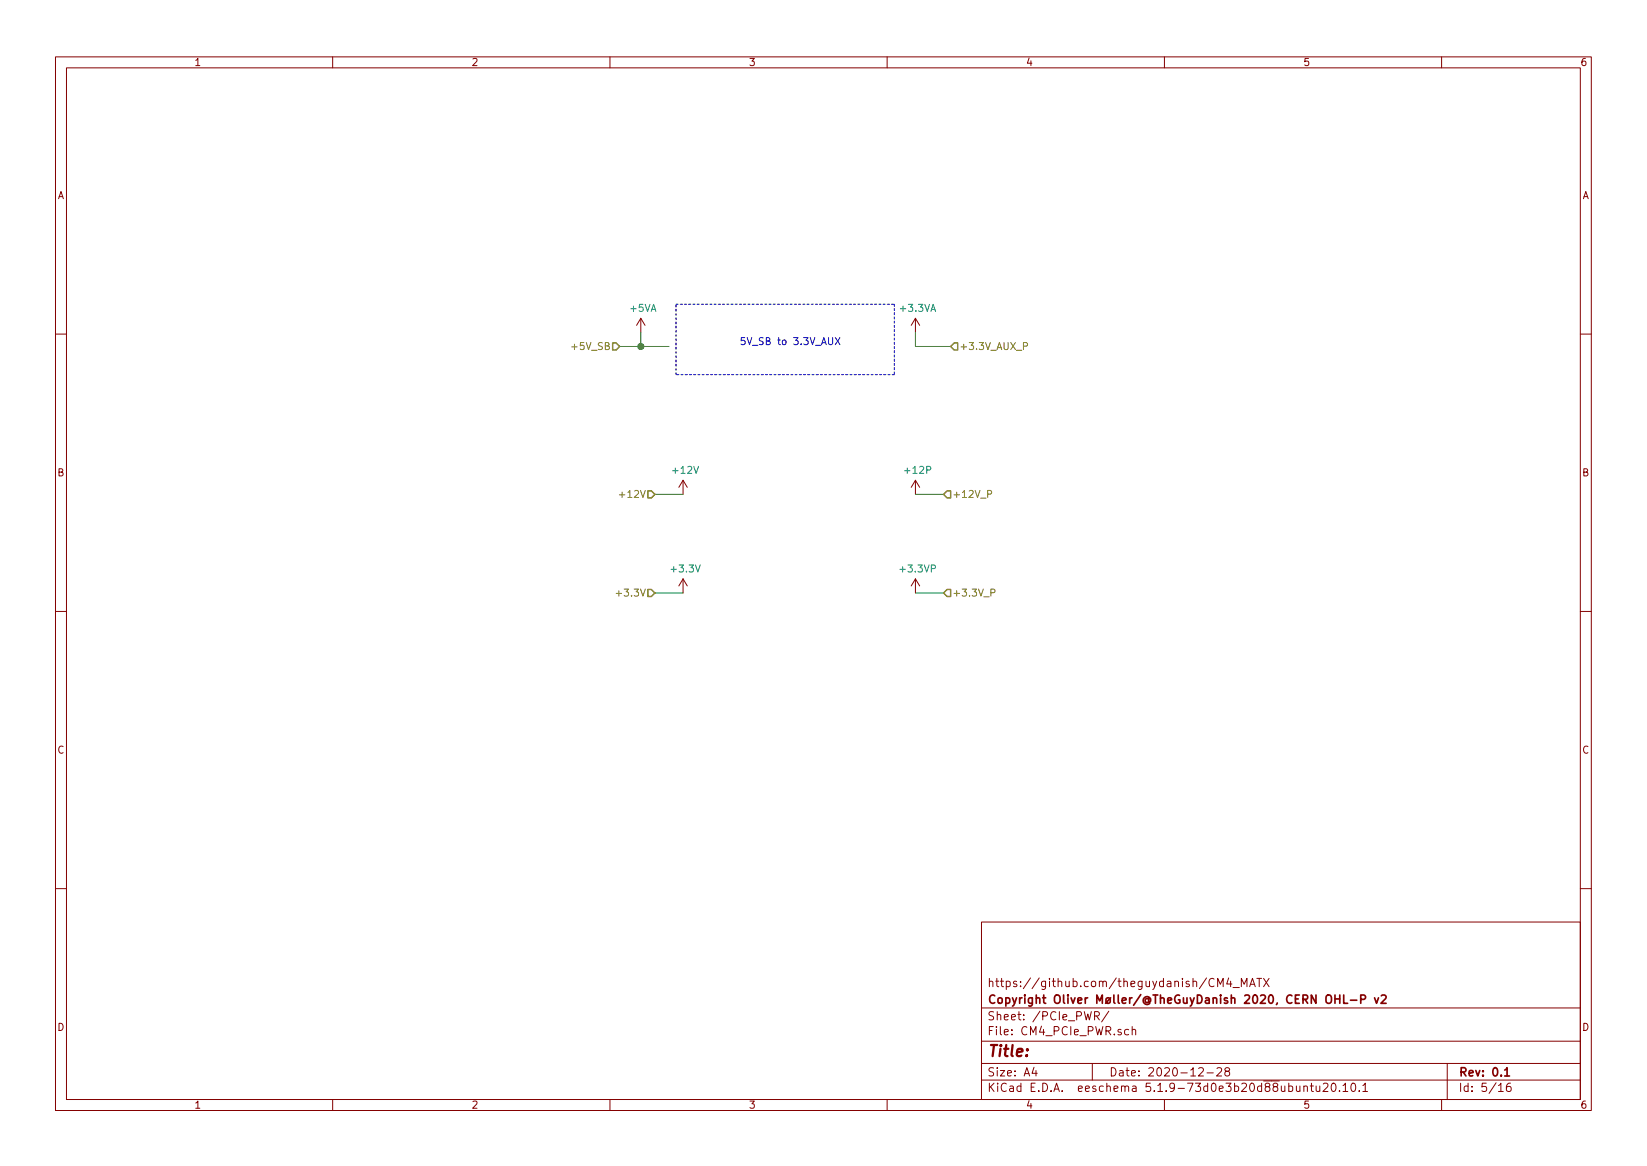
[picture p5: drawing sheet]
<svg xmlns="http://www.w3.org/2000/svg" width="297mm" height="210mm" viewBox="0 0 297 210" stroke-linecap="round" stroke-linejoin="round" font-family="sans-serif">
<g fill="none" stroke="#840000" stroke-width=".18">
<path d="M10 10.3h277v189.9h-277zM12 12.2h273v186.1h-273zM60 10.3v1.9M110 10.3v1.9M160 10.3v1.9M210 10.3v1.9M260 10.3v1.9M115.6 57.4l-.8 1.3M115.6 57.4v2.5M115.6 57.4l.7 1.3M165.1 57.4v2.5M165.1 57.4l-.8 1.3"/>
<path d="M165.1 57.4l.8 1.3M10 60.2h2M285 60.2h2M123.2 86.6v2.5M123.2 86.6l-.8 1.3M123.2 86.6l.8 1.3M165.1 86.6v2.5M165.1 86.6l-.8 1.3M165.1 86.6l.8 1.3M10 110.3h2M123.2 104.4l-.8 1.3M123.2 104.4v2.5"/>
<path d="M123.2 104.4l.8 1.3M165.1 104.4l-.8 1.3M165.1 104.4v2.5M165.1 104.4l.8 1.3M285 110.3h2M10 160.2h2M177 166.3h108v32h-108zM219.6 177.9v-1.5l.5 1.1 .5-1.1v1.5M221.6 176.3l-.4 1.1h1M221.9 176.9v1M222.4 178.1h1.1M223.9 177.9v-1.5l.5 1.1 .5-1.1v1.5"/>
<path d="M225.4 177.9l.5-1.5 .5 1.5M225.5 177.5h.7M226.7 176.4h.8M227.1 176.4v1.5M227.9 176.4l1 1.5M228.9 176.4l-1 1.5M285 160.2h2M60 198.3v1.9M110 198.3v1.9M160 198.3v1.9M177 194.8h108M177 191.8h108"/>
<path d="M177 187.8h108M177 181.8h108M186.5 192.5l-.4 1h1M186.8 193v1M197 191.8v3M197.4 183.2l.7-.1 .2-.2-.1-.3-.2-.2h-.6v1.5M197.8 183.2l.5 .7M200 182.3l-1.3 2M203.6 185.7l-.5-.1-.3 .3 .1 .6 .2 .1 .5-.1M204.2 185.7l.2-.1 .3 .1 .1 .9M204.2 185.1v1.5M210 198.3v1.9"/>
<path d="M216.2 192.7l.6-.2 .2 .5-.9 1h.9M217.7 193.5h1.1M219.5 192.7l.2-.2h.3l.3 .2v.3v.2l-.9 .8h.9M221.2 193.2l-.3-.3 .1-.2 .2-.2 .4 .1 .2 .2-.1 .2-.5 .2-.3 .3 .1 .4 .2 .1h.3l.3-.3-.1-.4-.2-.1M235.2 196l.2-.2 .3 .1 .1 .9M235.2 195.8v1M236.3 195.8h.6M236.5 195.3v1.3l.4 .2M237.4 195.8v.8a.39 .39 0 0 0 .6 .1M238 195.8v1M238.7 195.5l.2-.2h.3l.2 .2 .1 .3-.1 .2-.8 .8h.9M240.3 195.4l.1-.1a.8 .8 0 0 1 .6 .8 .8 .8 0 0 1-.6 .7 1 1 0 0 1-.1-1.4z"/>
<path d="M241.6 196.7v.1M242.2 195.8l.4-.5v1.5M242.2 196.8h.9M243.8 195.5l.3-.2a.94 .94 0 0 1 0 1.5 .79 .79 0 0 1-.3-1.3zM245.1 196.7v.1M245.8 195.8l.4-.5v1.5M245.8 196.8h.8M260 198.3v1.9M261 191.8v6.5M270.3 195.8l.4-.5v1.5M270.3 196.8h.8M272.4 195.3a.62 .62 0 0 0-.7 .7l.1 .7 .2 .1 .5-.1v-.5l-.1-.2-.4-.1-.3 .3"/>
</g>
<path d="M241.6 179.4v1.5M242.3 179.4v1.5h.8M247.9 179.9l.4 1 .3-1M249.1 179.6l.2-.2h.4l.2 .2 .1 .3-1 1h1M240.8 180.1h.8M243.6 180.4h1.1M245.4 180.2l.7-.1 .2-.2-.1-.3-.2-.2h-.6v1.5M271.4 193l.4-.5v1.5M271.4 194h.8" fill="none" stroke="#840000" stroke-width=".3"/>
<path d="M121.9 54.9h39.4M161.3 54.9v12.7M121.9 67.6v-12.7M161.3 67.6h-39.4" fill="none" stroke="#0000c2" stroke-width=".18" stroke-dasharray=".4 .4"/>
<path d="M115.6 59.9v2.6M165.1 59.9v2.6h6.3M111.8 62.5h8.8M118.1 89.1h5.1M165.1 89.1h5.1M118.1 106.9h5.1M165.1 106.9h5.1" fill="none" stroke="#008400" stroke-width=".18"/>
<path d="M184.6 62.4h.6l.1-.2-.1-.3-.1-.1h-.5v1.2M111.7 89.2h1M178.1 89.1l.7-.1v-.4l-.2-.2h-.5v1.3M111.1 107h1M178.7 106.9l.7-.1v-.5l-.7-.1v1.3" fill="none" stroke="#848400" stroke-width=".18"/>
<path d="M110.5 61.8h.6l.7 .7-.7 .6h-.6zM172.1 61.8h.6v1.3h-.6l-.7-.6zM116.8 88.5h.7l.6 .6-.6 .7h-.7zM170.8 88.5h.6v1.3h-.6l-.6-.7zM116.8 106.3h.7l.6 .6-.6 .7h-.7zM170.8 106.3h.6v1.3h-.6l-.6-.7z" fill="none" stroke="#848400" stroke-width=".25"/>
<path d="M149.4 60.9v1l.3 .2h.2l.3-.2v-1M150.6 60.9l.9 1.2M151.5 60.9l-.9 1.2" fill="none" stroke="#0000c2" stroke-width=".18"/>
<circle cx="115.6" cy="62.5" r=".51" fill="#008400" stroke="#008400" stroke-width=".25"/>
<text font-size="2.8" fill="#840000" x="178" y="190.5">Title:</text>
<g font-size="2.1" fill="#840000">
<text x="178" y="178">https://github.com/theguydanish/CM4_MATX</text>
<text x="178" y="184">Sheet: /PCIe_PWR/</text>
<text x="178" y="181">Copyright Oliver Møller/@TheGuyDanish 2020, CERN OHL-P v2</text>
<text x="178" y="186.7">File: CM4_PCIe_PWR.sch</text>
<text x="178" y="196.9">KiCad E.D.A. eeschema 5.1.9-73d0e3b20d88ubuntu20.10.1</text>
<text x="178" y="194.1">Size: A4</text>
<text x="200" y="194.1">Date: 2020-12-28</text>
<text x="263" y="194.1">Rev: 0.1</text>
<text x="263" y="196.9">Id: 5/16</text>
</g>
<g font-size="1.8" fill="#840000">
<text x="35" y="11.9">1</text>
<text x="85" y="11.9">2</text>
<text x="135" y="11.9">3</text>
<text x="185" y="11.9">4</text>
<text x="235" y="11.9">5</text>
<text x="285" y="11.9">6</text>
<text x="10.4" y="35.9">A</text>
<text x="285.4" y="35.9">A</text>
<text x="10.4" y="85.9">B</text>
<text x="285.4" y="85.9">B</text>
<text x="10.4" y="135.9">C</text>
<text x="285.4" y="135.9">C</text>
<text x="10.4" y="185.9">D</text>
<text x="285.4" y="185.9">D</text>
<text x="35" y="199.9">1</text>
<text x="85" y="199.9">2</text>
<text x="135" y="199.9">3</text>
<text x="185" y="199.9">4</text>
<text x="235" y="199.9">5</text>
<text x="285" y="199.9">6</text>
</g>
<g font-size="1.8" fill="#008484">
<text x="113.7" y="56.2">+5VA</text>
<text x="162.5" y="56.2">+3.3VA</text>
<text x="121.5" y="85.4">+12V</text>
<text x="163.4" y="85.4">+12P</text>
<text x="121.2" y="103.2">+3.3V</text>
<text x="162.6" y="103.2">+3.3VP</text>
</g>
<g font-size="1.8" fill="#848400">
<text x="103.6" y="63.1">+5V_SB</text>
<text x="173" y="63.1">+3.3V_AUX_P</text>
<text x="112.4" y="89.8">+12V</text>
<text x="171.7" y="89.8">+12V_P</text>
<text x="111.9" y="107.6">+3.3V</text>
<text x="171.7" y="107.6">+3.3V_P</text>
</g>
<text font-size="1.8" fill="#0000c2" x="133.3" y="62.2">5V_SB to 3.3V_AUX</text>
</svg>
